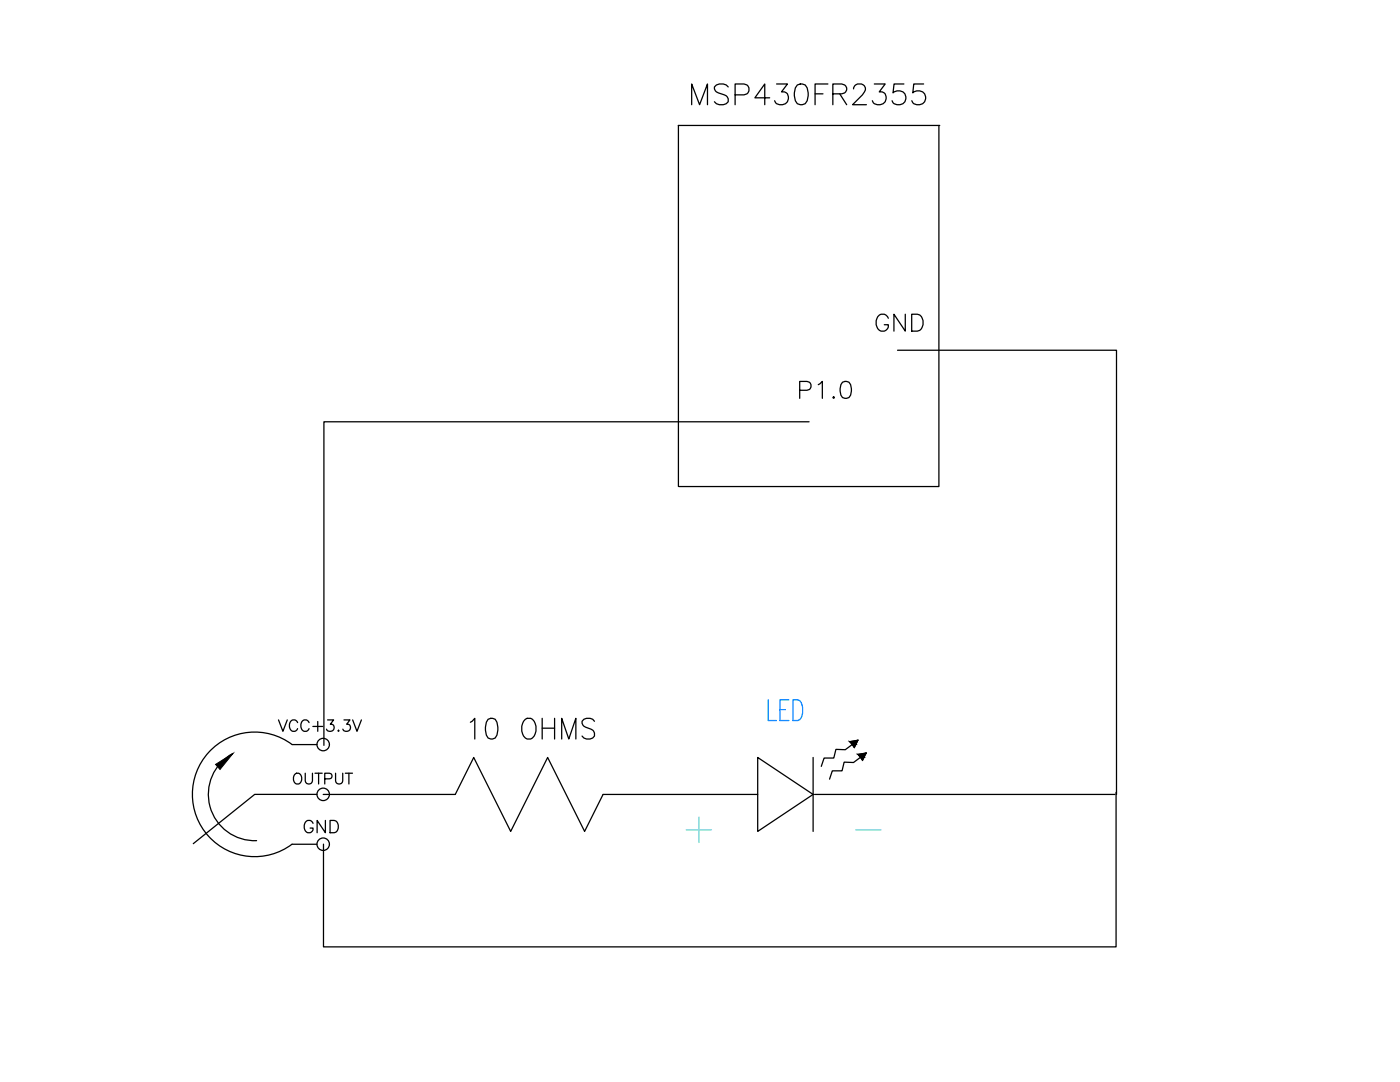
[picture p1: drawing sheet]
<svg xmlns="http://www.w3.org/2000/svg" width="279mm" height="216mm" viewBox="0 0 279 216" stroke-linecap="round" stroke-linejoin="round" font-family="sans-serif">
<!-- layer: WIRES -->
<path d="M135.4 25h52.1M135.4 25v72.1M187.4 25v72.1h-51.9M179.1 69.9h43.7v88.6M161.5 84.2h-96.9v64.5M64.5 158.5h26.4M120.4 158.5h30.8M162.6 158.5h59.9M222.7 158.1v30.8h-158.1v-20.5" fill="none" stroke="#000" stroke-width=".25"/>
<!-- layer: 0 -->
<g fill="none" stroke="#000" stroke-width=".25">
<path d="M46.5 150.3a9.2 9.2 0 0 0-4.6 10.6 9.2 9.2 0 0 0 9.3 6.8M58.3 148.6a12.4 12.4 0 0 0-16.7 1.5 12.4 12.4 0 0 0 0 16.8 12.4 12.4 0 0 0 16.7 1.5M63.3 158.5h-12.5l-12.2 9.8"/>
<circle cx="64.5" cy="158.5" r="1.24"/>
<circle cx="64.5" cy="148.6" r="1.24"/>
<circle cx="64.5" cy="168.5" r="1.24"/>
</g>
<path d="M43 152.5l3.5-2.1-2.6 3.1z" fill="#000" stroke="#000" stroke-width=".2"/>
<!-- layer: SYMS -->
<path d="M90.9 158.5l3.6-7.4 7.4 14.8 7.4-14.8 7.4 14.8 3.7-7.4M151.2 151.1l11.1 7.4-11.1 7.4zM162.3 151.1v14.8M169.6 148l1.6-.3-.7 1.5zM170.1 148.6l-1.4 1-1.9-.1-.4 1.8h-1.9l-.6 1.6M171.7 151.1l-1.4 1h-1.8l-.4 1.7h-2l-.5 1.7M172.9 150.2l-.8 1.5-.9-1.2 1.7-.2" fill="none" stroke="#000" stroke-width=".25"/>
<g fill="#000" stroke="#000" stroke-width=".2">
<path d="M169.6 148h1.5l-.3 .6zM169.6 148l1.6-.3-.1 .3zM171.2 150.5h1.5l-.3 .6zM171.2 150.5l1.7-.2-.2 .2z"/>
<path d="M169.6 148l.5 .6h.7zM170.1 148.6h.7l-.3 .6z"/>
<path d="M171.2 150.5l.5 .6h.7zM171.7 151.1h.7l-.3 .6z"/>
</g>
<!-- layer: TERMS -->
<path d="M170.8 165.6h5" fill="none" stroke="#6eddc1" stroke-width=".25"/>
<text font-size="8.8" fill="#6eddc1" x="136.2" y="169.3">+</text>
<text font-size="7.9" x="137.2" y="22.2">MSP430FR2355</text>
<text font-size="7.9" fill="#007fff" x="152.4" y="145">LED</text>
<text font-size="7.5" x="93.1" y="148.5">10 OHMS</text>
<g font-size="7.1">
<text x="173.9" y="67.4">GND</text>
<text x="158.8" y="80.8">P1.0</text>
</g>
<text font-size="5.7" x="60" y="167.6">GND</text>
<g font-size="5.3">
<text x="54.7" y="147.1">VCC+3.3V</text>
<text x="57.9" y="157.7">OUTPUT</text>
</g>
</svg>
